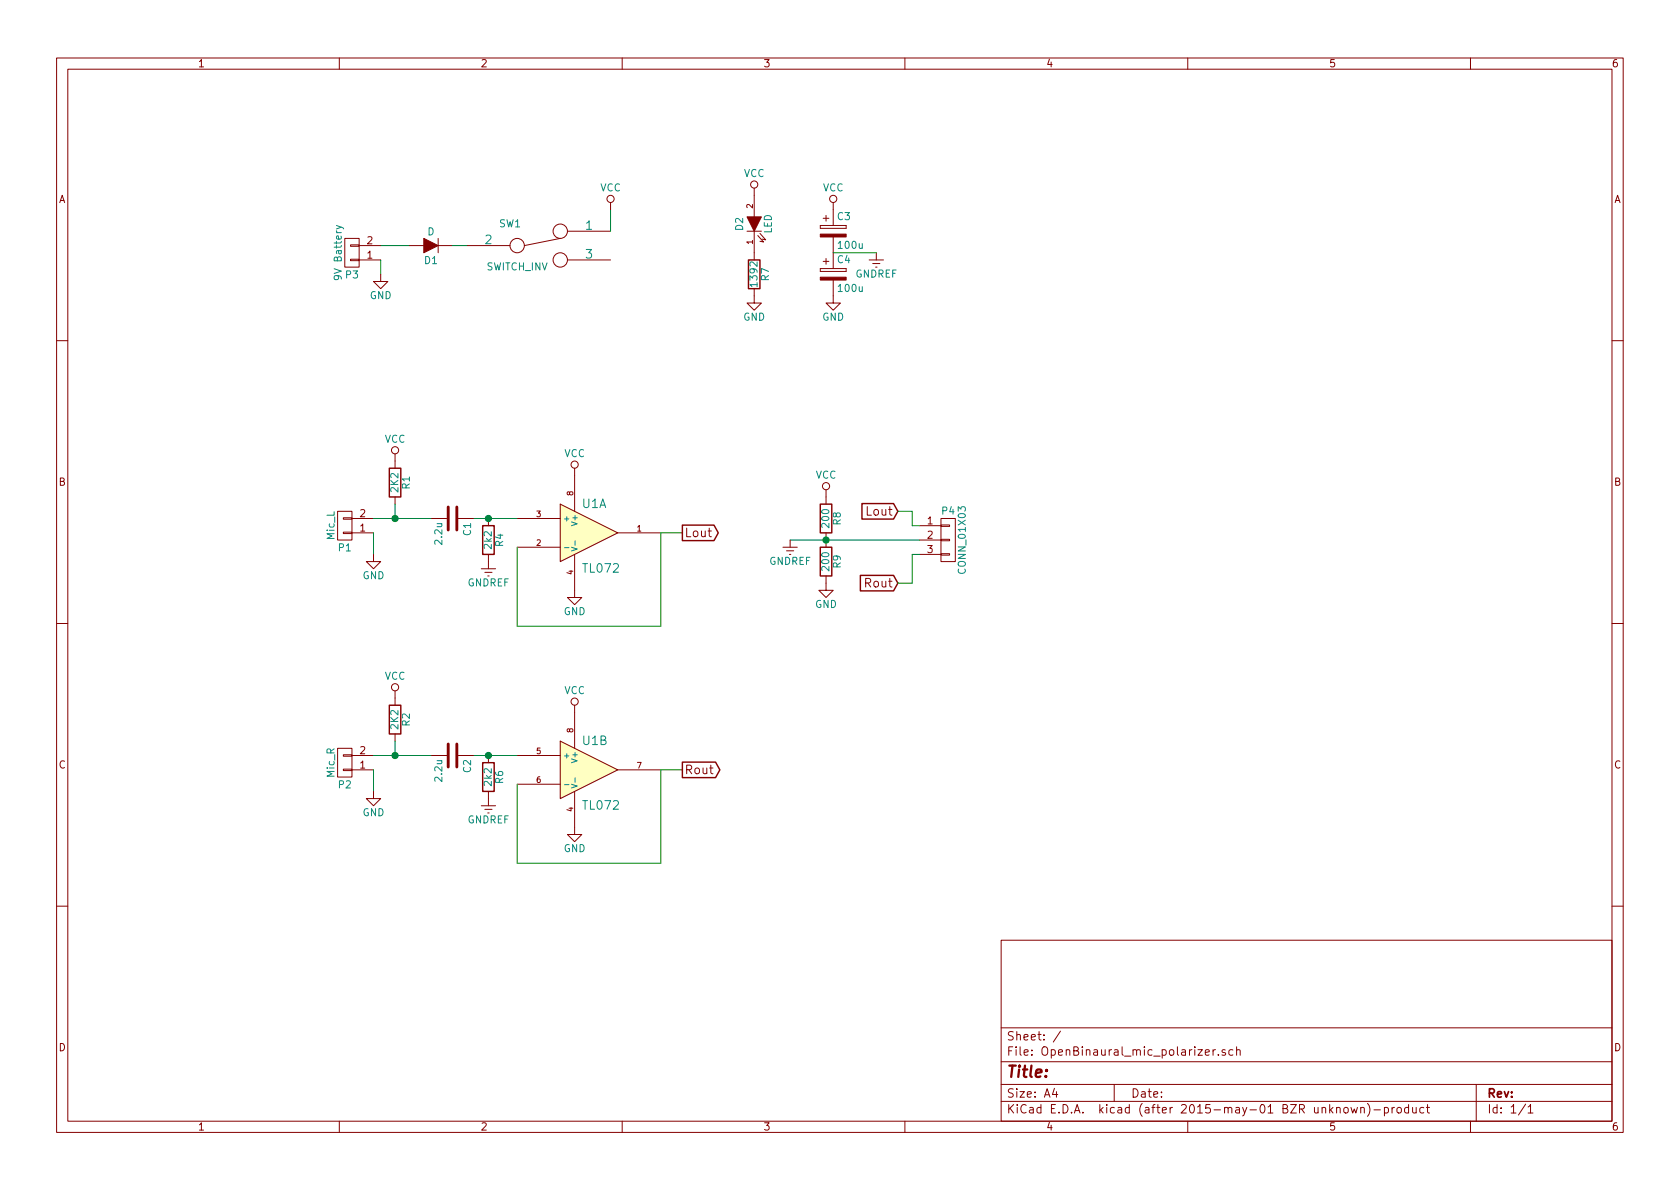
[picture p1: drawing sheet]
EESchema Schematic File Version 2
LIBS:power
LIBS:device
LIBS:transistors
LIBS:conn
LIBS:linear
LIBS:regul
LIBS:74xx
LIBS:cmos4000
LIBS:adc-dac
LIBS:memory
LIBS:xilinx
LIBS:microcontrollers
LIBS:dsp
LIBS:microchip
LIBS:analog_switches
LIBS:motorola
LIBS:texas
LIBS:intel
LIBS:audio
LIBS:interface
LIBS:digital-audio
LIBS:philips
LIBS:display
LIBS:cypress
LIBS:siliconi
LIBS:opto
LIBS:atmel
LIBS:contrib
LIBS:valves
LIBS:OpenBinaural_mic_polarizer-cache
EELAYER 25 0
EELAYER END
$Descr A4 11693 8268
encoding utf-8
Sheet 1 1
Title ""
Date ""
Rev ""
Comp ""
Comment1 ""
Comment2 ""
Comment3 ""
Comment4 ""
$EndDescr
$Comp
L TL072 U1
U 1 1
P 4100 3700
F 0 "U1" H 4050 3900 60  0000 L CNN
F 1 "TL072" H 4050 3450 60  0000 L CNN
F 2 "" H 4100 3700 60  0000 C CNN
F 3 "" H 4100 3700 60  0000 C CNN
	1    4100 3700
	1    0    0    -1  
$EndComp
$Comp
L R R4
U 1 1
P 3400 3750
F 0 "R4" V 3480 3750 50  0000 C CNN
F 1 "2k2" V 3400 3750 50  0000 C CNN
F 2 "" V 3330 3750 30  0000 C CNN
F 3 "" H 3400 3750 30  0000 C CNN
	1    3400 3750
	1    0    0    -1  
$EndComp
$Comp
L CONN_01X02 P1
U 1 1
P 2400 3650
F 0 "P1" H 2400 3800 50  0000 C CNN
F 1 "Mic_L" V 2500 3650 50  0000 C CNN
F 2 "" H 2400 3650 60  0000 C CNN
F 3 "" H 2400 3650 60  0000 C CNN
	1    2400 3650
	-1   0    0    1   
$EndComp
$Comp
L CONN_01X02 P3
U 1 1
P 2450 1750
F 0 "P3" H 2450 1900 50  0000 C CNN
F 1 "9V Battery" V 2550 1750 50  0000 C CNN
F 2 "" H 2450 1750 60  0000 C CNN
F 3 "" H 2450 1750 60  0000 C CNN
	1    2450 1750
	-1   0    0    1   
$EndComp
$Comp
L CONN_01X03 P4
U 1 1
P 6600 3750
F 0 "P4" H 6600 3950 50  0000 C CNN
F 1 "CONN_01X03" V 6700 3750 50  0000 C CNN
F 2 "" H 6600 3750 60  0000 C CNN
F 3 "" H 6600 3750 60  0000 C CNN
	1    6600 3750
	1    0    0    -1  
$EndComp
$Comp
L LED D2
U 1 1
P 5250 1550
F 0 "D2" H 5250 1650 50  0000 C CNN
F 1 "LED" H 5250 1450 50  0000 C CNN
F 2 "" H 5250 1550 60  0000 C CNN
F 3 "" H 5250 1550 60  0000 C CNN
	1    5250 1550
	0    -1   -1   0   
$EndComp
$Comp
L C C1
U 1 1
P 3150 3600
F 0 "C1" H 3175 3700 50  0000 L CNN
F 1 "2.2u" H 3175 3500 50  0000 L CNN
F 2 "" H 3188 3450 30  0000 C CNN
F 3 "" H 3150 3600 60  0000 C CNN
	1    3150 3600
	0    1    1    0   
$EndComp
Wire Wire Line
	2650 1900 2650 1800
$Comp
L CP C3
U 1 1
P 5800 1600
F 0 "C3" H 5825 1700 50  0000 L CNN
F 1 "100u" H 5825 1500 50  0000 L CNN
F 2 "" H 5838 1450 30  0000 C CNN
F 3 "" H 5800 1600 60  0000 C CNN
	1    5800 1600
	1    0    0    -1  
$EndComp
Wire Wire Line
	3600 3800 3600 4350
Wire Wire Line
	3600 4350 4600 4350
Wire Wire Line
	4600 4350 4600 3700
Wire Wire Line
	2600 3850 2600 3700
Wire Wire Line
	2600 3600 3000 3600
$Comp
L R R1
U 1 1
P 2750 3350
F 0 "R1" V 2830 3350 50  0000 C CNN
F 1 "2K2" V 2750 3350 50  0000 C CNN
F 2 "" V 2680 3350 30  0000 C CNN
F 3 "" H 2750 3350 30  0000 C CNN
	1    2750 3350
	1    0    0    -1  
$EndComp
Wire Wire Line
	2750 3600 2750 3500
Connection ~ 2750 3600
Wire Wire Line
	4600 3700 4750 3700
Text GLabel 4750 3700 2    60   Output ~ 0
Lout
Text GLabel 6250 3550 0    60   Input ~ 0
Lout
Wire Wire Line
	6400 3650 6350 3650
Wire Wire Line
	6350 3650 6350 3550
Wire Wire Line
	6350 3550 6250 3550
$Comp
L R R7
U 1 1
P 5250 1900
F 0 "R7" V 5330 1900 50  0000 C CNN
F 1 "1392" V 5250 1900 50  0000 C CNN
F 2 "" V 5180 1900 30  0000 C CNN
F 3 "" H 5250 1900 30  0000 C CNN
	1    5250 1900
	1    0    0    -1  
$EndComp
Text GLabel 6250 4050 0    60   Input ~ 0
Rout
Wire Wire Line
	6250 4050 6350 4050
Wire Wire Line
	6350 4050 6350 3850
Wire Wire Line
	6350 3850 6400 3850
$Comp
L GND #PWR9
U 1 1
P 4000 4100
F 0 "#PWR9" H 4000 3850 50  0001 C CNN
F 1 "GND" H 4000 3950 50  0000 C CNN
F 2 "" H 4000 4100 60  0000 C CNN
F 3 "" H 4000 4100 60  0000 C CNN
	1    4000 4100
	1    0    0    -1  
$EndComp
$Comp
L GND #PWR1
U 1 1
P 2600 3850
F 0 "#PWR1" H 2600 3600 50  0001 C CNN
F 1 "GND" H 2600 3700 50  0000 C CNN
F 2 "" H 2600 3850 60  0000 C CNN
F 3 "" H 2600 3850 60  0000 C CNN
	1    2600 3850
	1    0    0    -1  
$EndComp
$Comp
L GND #PWR3
U 1 1
P 2650 1900
F 0 "#PWR3" H 2650 1650 50  0001 C CNN
F 1 "GND" H 2650 1750 50  0000 C CNN
F 2 "" H 2650 1900 60  0000 C CNN
F 3 "" H 2650 1900 60  0000 C CNN
	1    2650 1900
	1    0    0    -1  
$EndComp
$Comp
L GND #PWR14
U 1 1
P 5250 2050
F 0 "#PWR14" H 5250 1800 50  0001 C CNN
F 1 "GND" H 5250 1900 50  0000 C CNN
F 2 "" H 5250 2050 60  0000 C CNN
F 3 "" H 5250 2050 60  0000 C CNN
	1    5250 2050
	1    0    0    -1  
$EndComp
Wire Wire Line
	3300 3600 3600 3600
Connection ~ 3400 3600
$Comp
L R R9
U 1 1
P 5750 3900
F 0 "R9" V 5830 3900 50  0000 C CNN
F 1 "200" V 5750 3900 50  0000 C CNN
F 2 "" V 5680 3900 30  0000 C CNN
F 3 "" H 5750 3900 30  0000 C CNN
	1    5750 3900
	1    0    0    -1  
$EndComp
$Comp
L R R8
U 1 1
P 5750 3600
F 0 "R8" V 5830 3600 50  0000 C CNN
F 1 "200" V 5750 3600 50  0000 C CNN
F 2 "" V 5680 3600 30  0000 C CNN
F 3 "" H 5750 3600 30  0000 C CNN
	1    5750 3600
	1    0    0    -1  
$EndComp
Wire Wire Line
	5500 3750 6400 3750
$Comp
L GND #PWR17
U 1 1
P 5750 4050
F 0 "#PWR17" H 5750 3800 50  0001 C CNN
F 1 "GND" H 5750 3900 50  0000 C CNN
F 2 "" H 5750 4050 60  0000 C CNN
F 3 "" H 5750 4050 60  0000 C CNN
	1    5750 4050
	1    0    0    -1  
$EndComp
$Comp
L TL072 U1
U 2 1
P 4100 5350
F 0 "U1" H 4050 5550 60  0000 L CNN
F 1 "TL072" H 4050 5100 60  0000 L CNN
F 2 "" H 4100 5350 60  0000 C CNN
F 3 "" H 4100 5350 60  0000 C CNN
	2    4100 5350
	1    0    0    -1  
$EndComp
$Comp
L R R6
U 1 1
P 3400 5400
F 0 "R6" V 3480 5400 50  0000 C CNN
F 1 "2k2" V 3400 5400 50  0000 C CNN
F 2 "" V 3330 5400 30  0000 C CNN
F 3 "" H 3400 5400 30  0000 C CNN
	1    3400 5400
	1    0    0    -1  
$EndComp
$Comp
L CONN_01X02 P2
U 1 1
P 2400 5300
F 0 "P2" H 2400 5450 50  0000 C CNN
F 1 "Mic_R" V 2500 5300 50  0000 C CNN
F 2 "" H 2400 5300 60  0000 C CNN
F 3 "" H 2400 5300 60  0000 C CNN
	1    2400 5300
	-1   0    0    1   
$EndComp
$Comp
L C C2
U 1 1
P 3150 5250
F 0 "C2" H 3175 5350 50  0000 L CNN
F 1 "2.2u" H 3175 5150 50  0000 L CNN
F 2 "" H 3188 5100 30  0000 C CNN
F 3 "" H 3150 5250 60  0000 C CNN
	1    3150 5250
	0    1    1    0   
$EndComp
Wire Wire Line
	3600 5450 3600 6000
Wire Wire Line
	3600 6000 4600 6000
Wire Wire Line
	4600 6000 4600 5350
Wire Wire Line
	2600 5500 2600 5350
Wire Wire Line
	2600 5250 3000 5250
$Comp
L R R2
U 1 1
P 2750 5000
F 0 "R2" V 2830 5000 50  0000 C CNN
F 1 "2K2" V 2750 5000 50  0000 C CNN
F 2 "" V 2680 5000 30  0000 C CNN
F 3 "" H 2750 5000 30  0000 C CNN
	1    2750 5000
	1    0    0    -1  
$EndComp
Wire Wire Line
	2750 5250 2750 5150
Connection ~ 2750 5250
Wire Wire Line
	4600 5350 4750 5350
Text GLabel 4750 5350 2    60   Output ~ 0
Rout
$Comp
L GND #PWR11
U 1 1
P 4000 5750
F 0 "#PWR11" H 4000 5500 50  0001 C CNN
F 1 "GND" H 4000 5600 50  0000 C CNN
F 2 "" H 4000 5750 60  0000 C CNN
F 3 "" H 4000 5750 60  0000 C CNN
	1    4000 5750
	1    0    0    -1  
$EndComp
$Comp
L GND #PWR2
U 1 1
P 2600 5500
F 0 "#PWR2" H 2600 5250 50  0001 C CNN
F 1 "GND" H 2600 5350 50  0000 C CNN
F 2 "" H 2600 5500 60  0000 C CNN
F 3 "" H 2600 5500 60  0000 C CNN
	1    2600 5500
	1    0    0    -1  
$EndComp
Wire Wire Line
	3300 5250 3600 5250
Connection ~ 3400 5250
$Comp
L SWITCH_INV SW1
U 1 1
P 3750 1700
F 0 "SW1" H 3550 1850 50  0000 C CNN
F 1 "SWITCH_INV" H 3600 1550 50  0000 C CNN
F 2 "" H 3750 1700 60  0000 C CNN
F 3 "" H 3750 1700 60  0000 C CNN
	1    3750 1700
	1    0    0    -1  
$EndComp
Wire Wire Line
	4250 1600 4250 1450
Wire Wire Line
	2850 1700 2650 1700
$Comp
L D D1
U 1 1
P 3000 1700
F 0 "D1" H 3000 1800 50  0000 C CNN
F 1 "D" H 3000 1600 50  0000 C CNN
F 2 "" H 3000 1700 60  0000 C CNN
F 3 "" H 3000 1700 60  0000 C CNN
	1    3000 1700
	-1   0    0    1   
$EndComp
Wire Wire Line
	3250 1700 3150 1700
$Comp
L VCC #PWR12
U 1 1
P 4250 1450
F 0 "#PWR12" H 4250 1300 50  0001 C CNN
F 1 "VCC" H 4250 1600 50  0000 C CNN
F 2 "" H 4250 1450 60  0000 C CNN
F 3 "" H 4250 1450 60  0000 C CNN
	1    4250 1450
	1    0    0    -1  
$EndComp
$Comp
L VCC #PWR13
U 1 1
P 5250 1350
F 0 "#PWR13" H 5250 1200 50  0001 C CNN
F 1 "VCC" H 5250 1500 50  0000 C CNN
F 2 "" H 5250 1350 60  0000 C CNN
F 3 "" H 5250 1350 60  0000 C CNN
	1    5250 1350
	1    0    0    -1  
$EndComp
$Comp
L VCC #PWR4
U 1 1
P 2750 3200
F 0 "#PWR4" H 2750 3050 50  0001 C CNN
F 1 "VCC" H 2750 3350 50  0000 C CNN
F 2 "" H 2750 3200 60  0000 C CNN
F 3 "" H 2750 3200 60  0000 C CNN
	1    2750 3200
	1    0    0    -1  
$EndComp
$Comp
L VCC #PWR8
U 1 1
P 4000 3300
F 0 "#PWR8" H 4000 3150 50  0001 C CNN
F 1 "VCC" H 4000 3450 50  0000 C CNN
F 2 "" H 4000 3300 60  0000 C CNN
F 3 "" H 4000 3300 60  0000 C CNN
	1    4000 3300
	1    0    0    -1  
$EndComp
$Comp
L VCC #PWR16
U 1 1
P 5750 3450
F 0 "#PWR16" H 5750 3300 50  0001 C CNN
F 1 "VCC" H 5750 3600 50  0000 C CNN
F 2 "" H 5750 3450 60  0000 C CNN
F 3 "" H 5750 3450 60  0000 C CNN
	1    5750 3450
	1    0    0    -1  
$EndComp
$Comp
L VCC #PWR10
U 1 1
P 4000 4950
F 0 "#PWR10" H 4000 4800 50  0001 C CNN
F 1 "VCC" H 4000 5100 50  0000 C CNN
F 2 "" H 4000 4950 60  0000 C CNN
F 3 "" H 4000 4950 60  0000 C CNN
	1    4000 4950
	1    0    0    -1  
$EndComp
$Comp
L VCC #PWR5
U 1 1
P 2750 4850
F 0 "#PWR5" H 2750 4700 50  0001 C CNN
F 1 "VCC" H 2750 5000 50  0000 C CNN
F 2 "" H 2750 4850 60  0000 C CNN
F 3 "" H 2750 4850 60  0000 C CNN
	1    2750 4850
	1    0    0    -1  
$EndComp
$Comp
L VCC #PWR18
U 1 1
P 5800 1450
F 0 "#PWR18" H 5800 1300 50  0001 C CNN
F 1 "VCC" H 5800 1600 50  0000 C CNN
F 2 "" H 5800 1450 60  0000 C CNN
F 3 "" H 5800 1450 60  0000 C CNN
	1    5800 1450
	1    0    0    -1  
$EndComp
$Comp
L GNDREF #PWR15
U 1 1
P 5500 3750
F 0 "#PWR15" H 5500 3500 50  0001 C CNN
F 1 "GNDREF" H 5500 3600 50  0000 C CNN
F 2 "" H 5500 3750 60  0000 C CNN
F 3 "" H 5500 3750 60  0000 C CNN
	1    5500 3750
	1    0    0    -1  
$EndComp
Connection ~ 5750 3750
$Comp
L GNDREF #PWR6
U 1 1
P 3400 3900
F 0 "#PWR6" H 3400 3650 50  0001 C CNN
F 1 "GNDREF" H 3400 3750 50  0000 C CNN
F 2 "" H 3400 3900 60  0000 C CNN
F 3 "" H 3400 3900 60  0000 C CNN
	1    3400 3900
	1    0    0    -1  
$EndComp
$Comp
L GNDREF #PWR7
U 1 1
P 3400 5550
F 0 "#PWR7" H 3400 5300 50  0001 C CNN
F 1 "GNDREF" H 3400 5400 50  0000 C CNN
F 2 "" H 3400 5550 60  0000 C CNN
F 3 "" H 3400 5550 60  0000 C CNN
	1    3400 5550
	1    0    0    -1  
$EndComp
$Comp
L CP C4
U 1 1
P 5800 1900
F 0 "C4" H 5825 2000 50  0000 L CNN
F 1 "100u" H 5825 1800 50  0000 L CNN
F 2 "" H 5838 1750 30  0000 C CNN
F 3 "" H 5800 1900 60  0000 C CNN
	1    5800 1900
	1    0    0    -1  
$EndComp
$Comp
L GND #PWR19
U 1 1
P 5800 2050
F 0 "#PWR19" H 5800 1800 50  0001 C CNN
F 1 "GND" H 5800 1900 50  0000 C CNN
F 2 "" H 5800 2050 60  0000 C CNN
F 3 "" H 5800 2050 60  0000 C CNN
	1    5800 2050
	1    0    0    -1  
$EndComp
$Comp
L GNDREF #PWR20
U 1 1
P 6100 1750
F 0 "#PWR20" H 6100 1500 50  0001 C CNN
F 1 "GNDREF" H 6100 1600 50  0000 C CNN
F 2 "" H 6100 1750 60  0000 C CNN
F 3 "" H 6100 1750 60  0000 C CNN
	1    6100 1750
	1    0    0    -1  
$EndComp
Wire Wire Line
	6100 1750 5800 1750
$EndSCHEMATC
